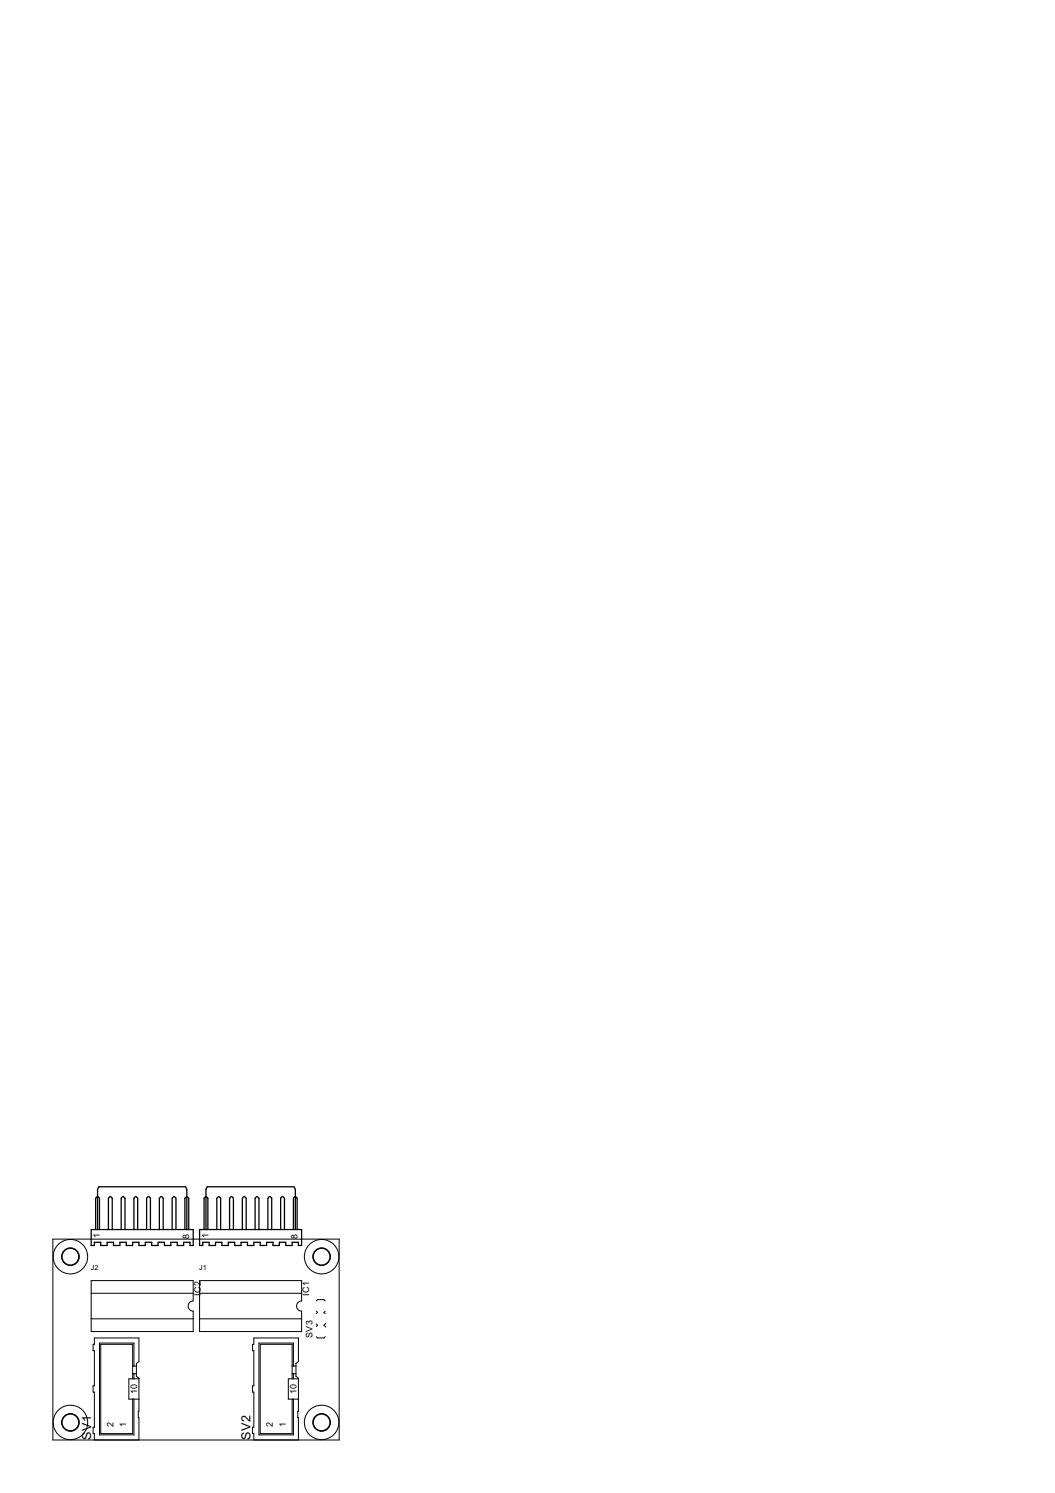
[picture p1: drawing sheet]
<svg xmlns="http://www.w3.org/2000/svg" width="210mm" height="297mm" viewBox="0 0 210 297" stroke-linecap="round" stroke-linejoin="round" font-family="sans-serif">
<g fill="none" stroke="#000" stroke-width=".2">
<path d="M10.5 246.5h57v40h-57zM18.1 254.8h20.3v4a1.02 1.02 0 0 0-1 1 1.02 1.02 0 0 0 1 1.1v4h-20.3zM18.1 257.3h20.3M39.7 254.8h20.3v4a1.02 1.02 0 0 0-1 1 1.02 1.02 0 0 0 1 1.1v4h-20.3zM39.7 257.3h20.3M62.9 258.8l.3-.2h1.3l.2 .2M18.1 262.4h20.3M26.4 274.3v-6.8h-6.4v17.7h6.4v-6.8M26.4 273.3h.7M26.4 271.8h.7M26.6 271.8v-4.6h-6.8v18.3h6.8v-7.1M26.6 273.3v1"/>
<path d="M27.6 274.3h-2v4.1h2M39.7 262.4h20.3M58.1 274.3v-6.8h-6.3v17.7h6.3v-6.8M58.1 273.3h.8M58.1 271.8h.8M58.4 271.8v-4.6h-6.9v18.3h6.9v-7.1M58.4 273.3v1M59.4 274.3h-2v4.1h2M62.9 263.4l.3 .3-.3 .2M62.9 260.9l.3 .2-.3 .3M62.9 265.9l.3 .3h1.3l.2-.3M64.7 260.9l-.2 .2 .2 .3"/>
<path d="M64.8 263.3l-.3 .4 .3 .3M18.8 286.5v-1.3h-.3v-1.2h.3v-7h-.3v-1.3h.3v-7h-.3v-1.2h.3v-1.3h8.8v4.7l-.5 .4v2.5l.5 .4v6.6h-.1l.1 5.7M50.5 286.5v-1.3h-.3v-1.2h.3v-7h-.3v-1.3h.3v-7h-.3v-1.2h.3v-1.3h8.9v4.7l-.5 .4v2.5l.5 .4v6.6h-.2l.2 5.7"/>
<circle cx="14" cy="250" r="3.4"/>
<circle cx="64" cy="250" r="3.4"/>
<circle cx="64" cy="250" r="1.65"/>
<circle cx="14" cy="283" r="3.4"/>
<circle cx="64" cy="283" r="3.4"/>
</g>
<g fill="none" stroke="#000" stroke-width=".21">
<circle cx="14" cy="250" r="1.76"/>
<circle cx="64" cy="250" r="1.76"/>
<circle cx="14" cy="283" r="1.76"/>
<circle cx="64" cy="283" r="1.76"/>
</g>
<g fill="none" stroke="#000" stroke-width=".25">
<path d="M19.3 238l-.3 .4v6.2M19.5 238l.3 .4v6.2M21.9 238l-.3 .4v6.2M22 238l.3 .4v6.2M24.4 238l-.3 .4v6.2M24.5 238l.4 .4v6.2M27 238l-.4 .4v6.2M27.1 238l.3 .4v6.2M29.5 238l-.3 .4v6.2M29.6 238l.3 .4v6.2M32 238l-.3 .4v6.2M32.2 238l.3 .4v6.2"/>
<path d="M34.6 238l-.4 .4v6.2M34.7 238l.3 .4v6.2M37.1 238l-.3 .4v6.2M37.2 238l.3 .4v6.2M40.9 238l-.3 .4v6.2M41 238l.4 .4v6.2M43.5 238l-.4 .4v6.2M43.6 238l.3 .4v6.2M46 238l-.3 .4v6.2M46.1 238l.3 .4v6.2M48.5 238l-.3 .4v6.2M48.6 238l.4 .4v6.2"/>
<path d="M51.1 238l-.3 .4v6.2M51.2 238l.3 .4v6.2M53.6 238l-.3 .4v6.2M53.7 238l.4 .4v6.2M56.2 238l-.4 .4v6.2M56.3 238l.3 .4v6.2M58.7 238l-.3 .4v6.2M58.8 238l.3 .4v6.2M18.1 244.6h20.3v3.2h-.6v-.6h-1.3v.6h-1.2v-.6h-1.3v.6h-1.3v-.6h-1.2v.6h-1.3v-.6h-1.3v.6h-1.3v-.6h-1.2v.6h-1.3v-.6h-1.2v.6h-1.3v-.6h-1.3v.6h-1.3v-.6h-1.2v.6h-.7zM19.4 244.6v-8l.3-.5h17.2l.3 .5v8M39.7 244.6h20.3v3.2h-.6v-.6h-1.3v.6h-1.2v-.6h-1.3v.6h-1.3v-.6h-1.3v.6h-1.2v-.6h-1.3v.6h-1.3v-.6h-1.2v.6h-1.3v-.6h-1.3v.6h-1.2v-.6h-1.3v.6h-1.3v-.6h-1.3v.6h-.6zM41 244.6v-8l.2-.5h17.3l.3 .5v8"/>
</g>
<circle cx="64" cy="250" r="1.65" fill="#fff" stroke="#000" stroke-width=".2"/>
<circle cx="14" cy="250" r="1.65" fill="none" stroke="#000" stroke-width=".2"/>
<circle cx="14" cy="250" r="1.65" fill="#fff" stroke="#000" stroke-width=".2"/>
<circle cx="14" cy="283" r="1.65" fill="none" stroke="#000" stroke-width=".2"/>
<circle cx="14" cy="283" r="1.65" fill="#fff" stroke="#000" stroke-width=".2"/>
<circle cx="64" cy="283" r="1.65" fill="none" stroke="#000" stroke-width=".2"/>
<circle cx="64" cy="283" r="1.65" fill="#fff" stroke="#000" stroke-width=".2"/>
<g font-size="2.8">
<text x="18.1" y="286.4" transform="rotate(-90 18.1 286.4)">SV1</text>
<text x="49.9" y="286.4" transform="rotate(-90 49.9 286.4)">SV2</text>
</g>
<g font-size="2">
<text x="19.9" y="246.3" transform="rotate(-90 19.9 246.3)">1</text>
<text x="37.6" y="246.4" transform="rotate(-90 37.6 246.4)">8</text>
<text x="41.5" y="246.3" transform="rotate(-90 41.5 246.3)">1</text>
<text x="59.2" y="246.4" transform="rotate(-90 59.2 246.4)">8</text>
<text x="40" y="257.8" transform="rotate(-90 40 257.8)">I</text>
<text x="40" y="257.2" transform="rotate(-90 40 257.2)">C2</text>
<text x="61.5" y="257.8" transform="rotate(-90 61.5 257.8)">IC1</text>
<text x="62.2" y="266.2" transform="rotate(-90 62.2 266.2)">SV3</text>
<text x="27.3" y="277.4" transform="rotate(-90 27.3 277.4)">10</text>
<text x="59" y="277.4" transform="rotate(-90 59 277.4)">10</text>
<text x="22.6" y="284" transform="rotate(-90 22.6 284)">2</text>
<text x="25.1" y="284" transform="rotate(-90 25.1 284)">1</text>
<text x="54.3" y="284" transform="rotate(-90 54.3 284)">2</text>
<text x="56.8" y="284" transform="rotate(-90 56.8 284)">1</text>
</g>
<g font-size="1.6">
<text x="18.1" y="252.6">J2</text>
<text x="39.6" y="252.6">J1</text>
</g>
</svg>
